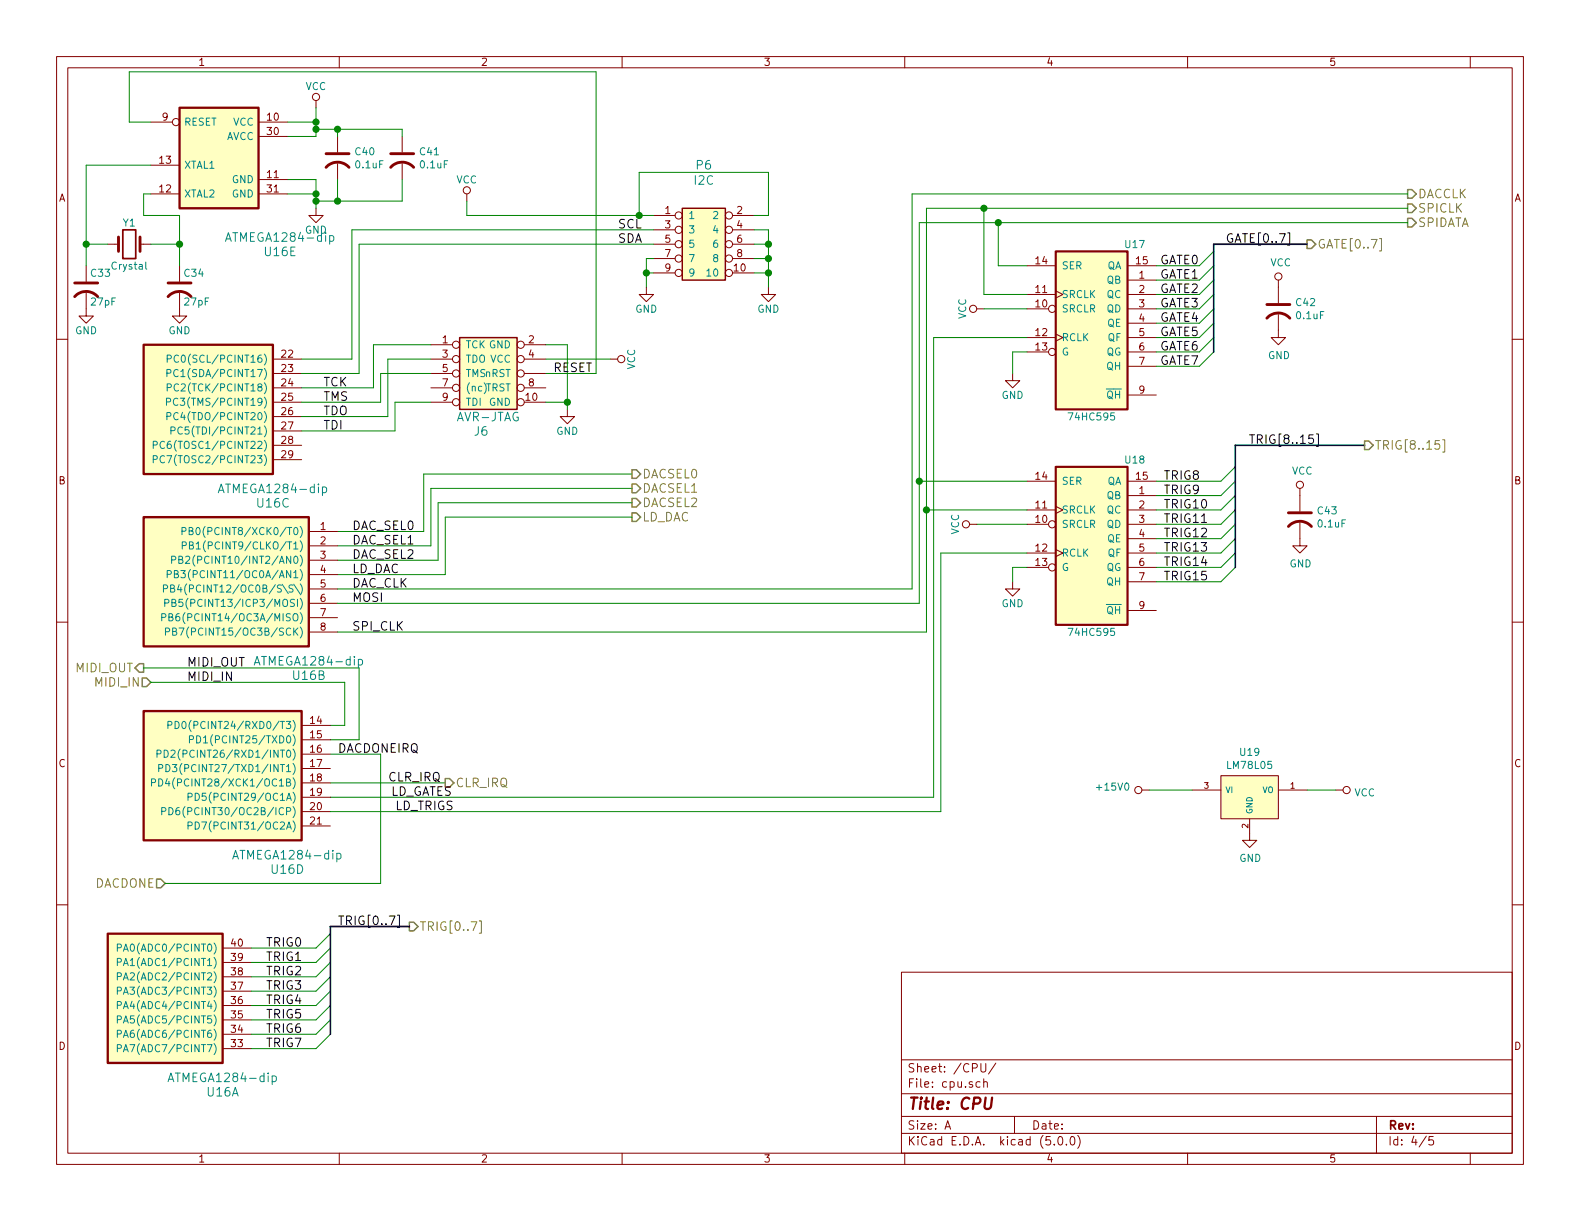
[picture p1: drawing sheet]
EESchema Schematic File Version 4
LIBS:500-1017-cache
EELAYER 26 0
EELAYER END
$Descr A 11000 8500
encoding utf-8
Sheet 4 5
Title "CPU"
Date ""
Rev ""
Comp ""
Comment1 ""
Comment2 ""
Comment3 ""
Comment4 ""
$EndDescr
Text HLabel 1050 4750 0    60   Input ~ 0
MIDI_IN
Text HLabel 1000 4650 0    60   Output ~ 0
MIDI_OUT
$Comp
L device1:Crystal Y1
U 1 1
P 900 1700
F 0 "Y1" H 900 1850 50  0000 C CNN
F 1 "Crystal" H 900 1550 50  0000 C CNN
F 2 "FootPrints:XTAL" H 900 1700 50  0001 C CNN
F 3 "" H 900 1700 50  0001 C CNN
	1    900  1700
	1    0    0    -1  
$EndComp
$Comp
L SynthMod:Cap C34
U 1 1
P 1250 2000
F 0 "C34" H 1275 2100 50  0000 L CNN
F 1 "27pF" H 1275 1900 50  0000 L CNN
F 2 "FootPrints:CAP-0.1" H 1288 1850 50  0001 C CNN
F 3 "" H 1250 2000 50  0000 C CNN
	1    1250 2000
	1    0    0    -1  
$EndComp
$Comp
L SynthMod:Cap C33
U 1 1
P 600 2000
F 0 "C33" H 625 2100 50  0000 L CNN
F 1 "27pF" H 625 1900 50  0000 L CNN
F 2 "FootPrints:CAP-0.1" H 638 1850 50  0001 C CNN
F 3 "" H 600 2000 50  0000 C CNN
	1    600  2000
	1    0    0    -1  
$EndComp
$Comp
L power1:GND #PWR069
U 1 1
P 1250 2150
F 0 "#PWR069" H 1250 1900 50  0001 C CNN
F 1 "GND" H 1250 2000 50  0000 C CNN
F 2 "" H 1250 2150 50  0001 C CNN
F 3 "" H 1250 2150 50  0001 C CNN
	1    1250 2150
	1    0    0    -1  
$EndComp
$Comp
L power1:GND #PWR068
U 1 1
P 600 2150
F 0 "#PWR068" H 600 1900 50  0001 C CNN
F 1 "GND" H 600 2000 50  0000 C CNN
F 2 "" H 600 2150 50  0001 C CNN
F 3 "" H 600 2150 50  0001 C CNN
	1    600  2150
	1    0    0    -1  
$EndComp
Wire Wire Line
	1050 4750 2400 4750
Wire Wire Line
	2400 4750 2400 5050
Wire Wire Line
	2400 5050 2300 5050
Wire Wire Line
	1000 4650 2500 4650
Wire Wire Line
	2500 4650 2500 5150
Wire Wire Line
	2500 5150 2300 5150
Wire Wire Line
	1050 1700 1250 1700
Connection ~ 1250 1700
Wire Wire Line
	600  1150 600  1700
Wire Wire Line
	750  1700 600  1700
Connection ~ 600  1700
Text HLabel 9800 1550 2    60   Output ~ 0
SPIDATA
Text HLabel 9800 1450 2    60   Output ~ 0
SPICLK
Text HLabel 1150 6150 0    60   Input ~ 0
DACDONE
Wire Wire Line
	1150 6150 2650 6150
Wire Wire Line
	2650 6150 2650 5250
Wire Wire Line
	2650 5250 2300 5250
Text HLabel 9800 1350 2    60   Output ~ 0
DACCLK
$Comp
L power1:VCC #PWR072
U 1 1
P 3250 1400
F 0 "#PWR072" H 3250 1250 50  0001 C CNN
F 1 "VCC" H 3250 1550 50  0000 C CNN
F 2 "" H 3250 1400 50  0001 C CNN
F 3 "" H 3250 1400 50  0001 C CNN
	1    3250 1400
	1    0    0    -1  
$EndComp
$Comp
L power1:GND #PWR073
U 1 1
P 4500 2000
F 0 "#PWR073" H 4500 1750 50  0001 C CNN
F 1 "GND" H 4500 1850 50  0000 C CNN
F 2 "" H 4500 2000 50  0001 C CNN
F 3 "" H 4500 2000 50  0001 C CNN
	1    4500 2000
	1    0    0    -1  
$EndComp
Wire Wire Line
	4500 2000 4500 1900
Wire Wire Line
	4500 1900 4550 1900
Wire Wire Line
	3250 1400 3250 1500
Wire Wire Line
	2350 3700 2950 3700
Wire Wire Line
	2950 3700 2950 3300
Wire Wire Line
	2950 3300 4400 3300
Wire Wire Line
	4400 3400 3000 3400
Wire Wire Line
	3000 3400 3000 3800
Wire Wire Line
	3000 3800 2350 3800
Wire Wire Line
	2350 3900 3050 3900
Wire Wire Line
	3050 3900 3050 3500
Wire Wire Line
	3050 3500 4400 3500
Text HLabel 4400 3300 2    60   Output ~ 0
DACSEL0
Text HLabel 4400 3400 2    60   Output ~ 0
DACSEL1
Text HLabel 4400 3500 2    60   Output ~ 0
DACSEL2
Text HLabel 4400 3600 2    60   Output ~ 0
LD_DAC
Wire Wire Line
	4400 3600 3100 3600
Wire Wire Line
	3100 3600 3100 4000
Wire Wire Line
	3100 4000 2350 4000
Wire Wire Line
	3100 5450 2300 5450
Text HLabel 3100 5450 2    60   Output ~ 0
CLR_IRQ
$Comp
L SynthMod:74HC595 U17
U 1 1
P 7750 2300
F 0 "U17" H 7900 2900 50  0000 C CNN
F 1 "74HC595" H 7600 1700 50  0000 C CNN
F 2 "FootPrints:DIP-16.3" H 7750 2300 50  0001 C CNN
F 3 "" H 7750 2300 50  0000 C CNN
	1    7750 2300
	1    0    0    -1  
$EndComp
Wire Wire Line
	6950 1550 6950 1850
Wire Wire Line
	6950 1850 7150 1850
Connection ~ 6950 1550
Wire Wire Line
	6850 1450 6850 2050
Wire Wire Line
	6850 2050 7150 2050
Connection ~ 6850 1450
$Comp
L power1:GND #PWR078
U 1 1
P 7050 2600
F 0 "#PWR078" H 7050 2350 50  0001 C CNN
F 1 "GND" H 7050 2450 50  0000 C CNN
F 2 "" H 7050 2600 50  0001 C CNN
F 3 "" H 7050 2600 50  0001 C CNN
	1    7050 2600
	1    0    0    -1  
$EndComp
Wire Wire Line
	7050 2600 7050 2450
Wire Wire Line
	7050 2450 7150 2450
$Comp
L power1:VCC #PWR077
U 1 1
P 6850 2150
F 0 "#PWR077" H 6850 2000 50  0001 C CNN
F 1 "VCC" H 6850 2300 50  0000 C CNN
F 2 "" H 6850 2150 50  0001 C CNN
F 3 "" H 6850 2150 50  0001 C CNN
	1    6850 2150
	0    -1   -1   0   
$EndComp
Wire Wire Line
	6850 2150 7150 2150
Wire Wire Line
	6500 5550 2300 5550
Wire Wire Line
	6500 2350 6500 5550
Wire Wire Line
	6500 2350 7150 2350
Text Label 3150 5550 2    60   ~ 0
LD_GATES
$Comp
L power1:VCC #PWR070
U 1 1
P 2200 750
F 0 "#PWR070" H 2200 600 50  0001 C CNN
F 1 "VCC" H 2200 900 50  0000 C CNN
F 2 "" H 2200 750 50  0001 C CNN
F 3 "" H 2200 750 50  0001 C CNN
	1    2200 750 
	1    0    0    -1  
$EndComp
$Comp
L power1:GND #PWR071
U 1 1
P 2200 1450
F 0 "#PWR071" H 2200 1200 50  0001 C CNN
F 1 "GND" H 2200 1300 50  0000 C CNN
F 2 "" H 2200 1450 50  0001 C CNN
F 3 "" H 2200 1450 50  0001 C CNN
	1    2200 1450
	1    0    0    -1  
$EndComp
Wire Wire Line
	2200 1250 2200 1350
Wire Wire Line
	2200 1350 2000 1350
Wire Wire Line
	2000 1250 2200 1250
Connection ~ 2200 1350
Wire Wire Line
	2200 950  2000 950 
Wire Wire Line
	2200 750  2200 850 
Wire Wire Line
	2000 850  2200 850 
Connection ~ 2200 850 
Text HLabel 9100 1700 2    60   Output ~ 0
GATE[0..7]
Wire Wire Line
	8350 1850 8050 1850
Wire Wire Line
	8350 1950 8050 1950
Wire Wire Line
	8350 2050 8050 2050
Wire Wire Line
	8350 2150 8050 2150
Wire Wire Line
	8350 2250 8050 2250
Wire Wire Line
	8350 2350 8050 2350
Wire Wire Line
	8350 2450 8050 2450
Wire Wire Line
	8350 2550 8050 2550
Text Label 8350 1850 2    60   ~ 0
GATE0
Text Label 8350 1950 2    60   ~ 0
GATE1
Text Label 8350 2050 2    60   ~ 0
GATE2
Text Label 8350 2150 2    60   ~ 0
GATE3
Text Label 8350 2250 2    60   ~ 0
GATE4
Text Label 8350 2350 2    60   ~ 0
GATE5
Text Label 8350 2450 2    60   ~ 0
GATE6
Text Label 8350 2550 2    60   ~ 0
GATE7
Entry Wire Line
	8350 1850 8450 1750
Entry Wire Line
	8350 1950 8450 1850
Entry Wire Line
	8350 2050 8450 1950
Entry Wire Line
	8350 2150 8450 2050
Entry Wire Line
	8350 2250 8450 2150
Entry Wire Line
	8350 2350 8450 2250
Entry Wire Line
	8350 2450 8450 2350
Entry Wire Line
	8350 2550 8450 2450
Wire Bus Line
	8450 1700 9100 1700
Text Label 9000 1700 2    60   ~ 0
GATE[0..7]
$Comp
L SynthMod:ATMEGA1284-dip U16
U 1 1
P 1150 6950
F 0 "U16" H 1550 6300 60  0000 C CNN
F 1 "ATMEGA1284-dip" H 1550 6400 60  0000 C CNN
F 2 "FootPrints:DIP-40.6" H 1550 7000 60  0001 C CNN
F 3 "" H 1550 7000 60  0000 C CNN
	1    1150 6950
	1    0    0    -1  
$EndComp
$Comp
L SynthMod:ATMEGA1284-dip U16
U 2 1
P 1750 4050
F 0 "U16" H 2150 3400 60  0000 C CNN
F 1 "ATMEGA1284-dip" H 2150 3500 60  0000 C CNN
F 2 "FootPrints:DIP-40.6" H 2150 4100 60  0001 C CNN
F 3 "" H 2150 4100 60  0000 C CNN
	2    1750 4050
	1    0    0    -1  
$EndComp
$Comp
L SynthMod:ATMEGA1284-dip U16
U 3 1
P 1500 2850
F 0 "U16" H 1900 2200 60  0000 C CNN
F 1 "ATMEGA1284-dip" H 1900 2300 60  0000 C CNN
F 2 "FootPrints:DIP-40.6" H 1900 2900 60  0001 C CNN
F 3 "" H 1900 2900 60  0000 C CNN
	3    1500 2850
	1    0    0    -1  
$EndComp
$Comp
L SynthMod:ATMEGA1284-dip U16
U 4 1
P 1600 5400
F 0 "U16" H 2000 4750 60  0000 C CNN
F 1 "ATMEGA1284-dip" H 2000 4850 60  0000 C CNN
F 2 "FootPrints:DIP-40.6" H 2000 5450 60  0001 C CNN
F 3 "" H 2000 5450 60  0000 C CNN
	4    1600 5400
	1    0    0    -1  
$EndComp
$Comp
L SynthMod:ATMEGA1284-dip U16
U 5 1
P 1550 1100
F 0 "U16" H 1950 450 60  0000 C CNN
F 1 "ATMEGA1284-dip" H 1950 550 60  0000 C CNN
F 2 "FootPrints:DIP-40.6" H 1950 1150 60  0001 C CNN
F 3 "" H 1950 1150 60  0000 C CNN
	5    1550 1100
	1    0    0    -1  
$EndComp
Wire Wire Line
	1050 1350 1000 1350
Wire Wire Line
	1000 1350 1000 1500
Wire Wire Line
	1000 1500 1250 1500
Wire Wire Line
	1250 1500 1250 1700
Wire Wire Line
	1050 1150 600  1150
$Comp
L 500-1017-rescue:AVR-JTAG-SynthMod J6
U 1 1
P 3400 2600
F 0 "J6" H 3350 2200 60  0000 C CNN
F 1 "AVR-JTAG" H 3400 2300 60  0000 C CNN
F 2 "FootPrints:IDC5x2_Vert" H 3200 2550 60  0001 C CNN
F 3 "" H 3200 2550 60  0001 C CNN
	1    3400 2600
	1    0    0    -1  
$EndComp
Wire Wire Line
	1050 850  900  850 
Wire Wire Line
	900  850  900  500 
Wire Wire Line
	900  500  4150 500 
Wire Wire Line
	4150 500  4150 2600
Wire Wire Line
	4150 2600 3800 2600
Wire Wire Line
	2100 2700 2600 2700
Wire Wire Line
	2600 2700 2600 2400
Wire Wire Line
	2600 2400 3000 2400
Wire Wire Line
	2100 2800 2650 2800
Wire Wire Line
	2650 2800 2650 2600
Wire Wire Line
	2650 2600 3000 2600
Wire Wire Line
	2100 2900 2700 2900
Wire Wire Line
	2700 2900 2700 2500
Wire Wire Line
	2700 2500 3000 2500
Wire Wire Line
	2100 3000 2750 3000
Wire Wire Line
	2750 3000 2750 2800
Wire Wire Line
	2750 2800 3000 2800
Wire Wire Line
	3800 2400 3950 2400
Wire Wire Line
	3950 2400 3950 2800
Wire Wire Line
	3800 2800 3950 2800
Connection ~ 3950 2800
$Comp
L power1:GND #PWR074
U 1 1
P 3950 2850
F 0 "#PWR074" H 3950 2600 50  0001 C CNN
F 1 "GND" H 3950 2700 50  0000 C CNN
F 2 "" H 3950 2850 50  0001 C CNN
F 3 "" H 3950 2850 50  0001 C CNN
	1    3950 2850
	1    0    0    -1  
$EndComp
$Comp
L power1:VCC #PWR075
U 1 1
P 4250 2500
F 0 "#PWR075" H 4250 2350 50  0001 C CNN
F 1 "VCC" H 4250 2650 50  0000 C CNN
F 2 "" H 4250 2500 50  0001 C CNN
F 3 "" H 4250 2500 50  0001 C CNN
	1    4250 2500
	0    1    1    0   
$EndComp
Wire Wire Line
	4250 2500 3800 2500
Wire Wire Line
	2100 2600 2500 2600
Wire Wire Line
	2500 2600 2500 1700
Wire Wire Line
	2100 2500 2450 2500
Wire Wire Line
	2450 2500 2450 1600
Wire Wire Line
	2350 4400 6450 4400
Wire Wire Line
	6450 4400 6450 3550
Wire Wire Line
	6450 1450 6850 1450
Wire Wire Line
	6400 1550 6950 1550
Wire Wire Line
	6400 1550 6400 3350
Wire Wire Line
	6400 4200 2350 4200
Wire Wire Line
	2350 4100 6350 4100
Wire Wire Line
	6350 4100 6350 1350
Wire Wire Line
	6350 1350 9800 1350
Text Label 2450 4100 0    60   ~ 0
DAC_CLK
Text Label 2450 4200 0    60   ~ 0
MOSI
Text Label 2450 4400 0    60   ~ 0
SPI_CLK
Text Label 2450 3700 0    60   ~ 0
DAC_SEL0
Text Label 2450 3800 0    60   ~ 0
DAC_SEL1
Text Label 2450 3900 0    60   ~ 0
DAC_SEL2
Text Label 2450 4000 0    60   ~ 0
LD_DAC
Text Label 2250 2700 0    60   ~ 0
TCK
Text Label 2250 2800 0    60   ~ 0
TMS
Text Label 2250 2900 0    60   ~ 0
TDO
Text Label 2250 3000 0    60   ~ 0
TDI
Text Label 2700 5450 0    60   ~ 0
CLR_IRQ
Text Label 2350 5250 0    60   ~ 0
DACDONEIRQ
Text Label 1300 4750 0    60   ~ 0
MIDI_IN
Text Label 1300 4650 0    60   ~ 0
MIDI_OUT
Text Label 4300 1600 0    60   ~ 0
SCL
Text Label 4300 1700 0    60   ~ 0
SDA
Text Label 3850 2600 0    60   ~ 0
RESET
Text HLabel 2850 6450 2    60   Output ~ 0
TRIG[0..7]
Wire Wire Line
	1750 6700 2200 6700
Entry Wire Line
	2200 6700 2300 6600
Wire Wire Line
	1750 6600 2200 6600
Entry Wire Line
	2200 6600 2300 6500
Wire Wire Line
	1750 6900 2200 6900
Entry Wire Line
	2200 6900 2300 6800
Wire Wire Line
	1750 6800 2200 6800
Entry Wire Line
	2200 6800 2300 6700
Wire Wire Line
	1750 7100 2200 7100
Entry Wire Line
	2200 7100 2300 7000
Wire Wire Line
	1750 7000 2200 7000
Entry Wire Line
	2200 7000 2300 6900
Wire Wire Line
	1750 7300 2200 7300
Entry Wire Line
	2200 7300 2300 7200
Wire Wire Line
	1750 7200 2200 7200
Entry Wire Line
	2200 7200 2300 7100
Wire Bus Line
	2300 6450 2850 6450
Text Label 2350 6450 0    60   ~ 0
TRIG[0..7]
Text Label 1850 6600 0    60   ~ 0
TRIG0
Text Label 1850 6700 0    60   ~ 0
TRIG1
Text Label 1850 6800 0    60   ~ 0
TRIG2
Text Label 1850 6900 0    60   ~ 0
TRIG3
Text Label 1850 7000 0    60   ~ 0
TRIG4
Text Label 1850 7100 0    60   ~ 0
TRIG5
Text Label 1850 7200 0    60   ~ 0
TRIG6
Text Label 1850 7300 0    60   ~ 0
TRIG7
$Comp
L SynthMod:74HC595 U18
U 1 1
P 7750 3800
F 0 "U18" H 7900 4400 50  0000 C CNN
F 1 "74HC595" H 7600 3200 50  0000 C CNN
F 2 "FootPrints:DIP-16.3" H 7750 3800 50  0001 C CNN
F 3 "" H 7750 3800 50  0000 C CNN
	1    7750 3800
	1    0    0    -1  
$EndComp
Wire Wire Line
	2300 5650 6550 5650
Wire Wire Line
	6550 5650 6550 3850
Wire Wire Line
	6550 3850 7150 3850
Text Label 2750 5650 0    60   ~ 0
LD_TRIGS
Wire Wire Line
	7150 3350 6400 3350
Connection ~ 6400 3350
Wire Wire Line
	7150 3550 6450 3550
Connection ~ 6450 3550
Wire Wire Line
	6800 3650 7150 3650
$Comp
L power1:VCC #PWR076
U 1 1
P 6800 3650
F 0 "#PWR076" H 6800 3500 50  0001 C CNN
F 1 "VCC" H 6800 3800 50  0000 C CNN
F 2 "" H 6800 3650 50  0001 C CNN
F 3 "" H 6800 3650 50  0001 C CNN
	1    6800 3650
	0    -1   -1   0   
$EndComp
$Comp
L power1:GND #PWR079
U 1 1
P 7050 4050
F 0 "#PWR079" H 7050 3800 50  0001 C CNN
F 1 "GND" H 7050 3900 50  0000 C CNN
F 2 "" H 7050 4050 50  0001 C CNN
F 3 "" H 7050 4050 50  0001 C CNN
	1    7050 4050
	1    0    0    -1  
$EndComp
Wire Wire Line
	7050 4050 7050 3950
Wire Wire Line
	7050 3950 7150 3950
Wire Wire Line
	8050 3350 8500 3350
Wire Wire Line
	8050 3450 8500 3450
Wire Wire Line
	8050 3550 8500 3550
Wire Wire Line
	8050 3650 8500 3650
Wire Wire Line
	8050 3750 8500 3750
Wire Wire Line
	8050 3850 8500 3850
Wire Wire Line
	8050 3950 8500 3950
Wire Wire Line
	8050 4050 8500 4050
Entry Wire Line
	8500 3350 8600 3250
Entry Wire Line
	8500 3450 8600 3350
Entry Wire Line
	8500 3550 8600 3450
Entry Wire Line
	8500 3650 8600 3550
Entry Wire Line
	8500 3750 8600 3650
Entry Wire Line
	8500 3850 8600 3750
Entry Wire Line
	8500 3950 8600 3850
Entry Wire Line
	8500 4050 8600 3950
Text Label 8100 3350 0    60   ~ 0
TRIG8
Text Label 8100 3450 0    60   ~ 0
TRIG9
Text Label 8100 3550 0    60   ~ 0
TRIG10
Text Label 8100 3650 0    60   ~ 0
TRIG11
Text Label 8100 3750 0    60   ~ 0
TRIG12
Text Label 8100 3850 0    60   ~ 0
TRIG13
Text Label 8100 3950 0    60   ~ 0
TRIG14
Text Label 8100 4050 0    60   ~ 0
TRIG15
Wire Bus Line
	8600 3100 9500 3100
Text HLabel 9500 3100 2    60   Output ~ 0
TRIG[8..15]
Text Label 9200 3100 2    60   ~ 0
TRIG[8..15]
Wire Wire Line
	1250 1700 1250 1850
Wire Wire Line
	600  1700 600  1850
Wire Wire Line
	6950 1550 9800 1550
Wire Wire Line
	6850 1450 9800 1450
Wire Wire Line
	2200 1350 2200 1400
Wire Wire Line
	2200 850  2200 900 
Wire Wire Line
	3950 2800 3950 2850
Wire Wire Line
	6400 3350 6400 4200
Wire Wire Line
	6450 3550 6450 1450
$Comp
L power:GND #PWR0124
U 1 1
P 8700 5800
F 0 "#PWR0124" H 8700 5550 50  0001 C CNN
F 1 "GND" H 8705 5627 50  0000 C CNN
F 2 "" H 8700 5800 50  0001 C CNN
F 3 "" H 8700 5800 50  0001 C CNN
	1    8700 5800
	1    0    0    -1  
$EndComp
$Comp
L power:VCC #PWR0126
U 1 1
P 9300 5500
F 0 "#PWR0126" H 9300 5350 50  0001 C CNN
F 1 "VCC" V 9317 5628 50  0000 L CNN
F 2 "" H 9300 5500 50  0001 C CNN
F 3 "" H 9300 5500 50  0001 C CNN
	1    9300 5500
	0    1    1    0   
$EndComp
$Comp
L SynthMod:+15V0 #PWR0122
U 1 1
P 8000 5500
F 0 "#PWR0122" H 8000 5350 50  0001 C CNN
F 1 "+15V0" V 8018 5628 50  0000 L CNN
F 2 "" H 8000 5500 50  0000 C CNN
F 3 "" H 8000 5500 50  0000 C CNN
	1    8000 5500
	0    -1   -1   0   
$EndComp
$Comp
L SynthMod:Cap_Bypass C40
U 1 1
P 2350 1100
F 0 "C40" H 2465 1146 50  0000 L CNN
F 1 "0.1uF" H 2465 1055 50  0000 L CNN
F 2 "FootPrints:CAP-Bypass-0.3" H 2388 950 50  0001 C CNN
F 3 "" H 2350 1100 50  0000 C CNN
	1    2350 1100
	1    0    0    -1  
$EndComp
$Comp
L SynthMod:Cap_Bypass C41
U 1 1
P 2800 1100
F 0 "C41" H 2915 1146 50  0000 L CNN
F 1 "0.1uF" H 2915 1055 50  0000 L CNN
F 2 "FootPrints:CAP-Bypass-0.3" H 2838 950 50  0001 C CNN
F 3 "" H 2800 1100 50  0000 C CNN
	1    2800 1100
	1    0    0    -1  
$EndComp
Wire Wire Line
	2200 900  2350 900 
Wire Wire Line
	2350 900  2350 950 
Connection ~ 2200 900 
Wire Wire Line
	2200 900  2200 950 
Wire Wire Line
	2350 900  2800 900 
Wire Wire Line
	2800 900  2800 950 
Connection ~ 2350 900 
Wire Wire Line
	2200 1400 2350 1400
Wire Wire Line
	2350 1400 2350 1250
Connection ~ 2200 1400
Wire Wire Line
	2200 1400 2200 1450
Wire Wire Line
	2350 1400 2800 1400
Wire Wire Line
	2800 1400 2800 1250
Connection ~ 2350 1400
$Comp
L SynthMod:Cap_Bypass C42
U 1 1
P 8900 2150
F 0 "C42" H 9015 2196 50  0000 L CNN
F 1 "0.1uF" H 9015 2105 50  0000 L CNN
F 2 "FootPrints:CAP-Bypass-0.3" H 8938 2000 50  0001 C CNN
F 3 "" H 8900 2150 50  0000 C CNN
	1    8900 2150
	1    0    0    -1  
$EndComp
$Comp
L power:VCC #PWR0139
U 1 1
P 8900 2000
F 0 "#PWR0139" H 8900 1850 50  0001 C CNN
F 1 "VCC" H 8917 2173 50  0000 C CNN
F 2 "" H 8900 2000 50  0001 C CNN
F 3 "" H 8900 2000 50  0001 C CNN
	1    8900 2000
	1    0    0    -1  
$EndComp
$Comp
L power:GND #PWR0140
U 1 1
P 8900 2300
F 0 "#PWR0140" H 8900 2050 50  0001 C CNN
F 1 "GND" H 8905 2127 50  0000 C CNN
F 2 "" H 8900 2300 50  0001 C CNN
F 3 "" H 8900 2300 50  0001 C CNN
	1    8900 2300
	1    0    0    -1  
$EndComp
$Comp
L SynthMod:Cap_Bypass C43
U 1 1
P 9050 3600
F 0 "C43" H 9165 3646 50  0000 L CNN
F 1 "0.1uF" H 9165 3555 50  0000 L CNN
F 2 "FootPrints:CAP-Bypass-0.3" H 9088 3450 50  0001 C CNN
F 3 "" H 9050 3600 50  0000 C CNN
	1    9050 3600
	1    0    0    -1  
$EndComp
$Comp
L power:VCC #PWR0141
U 1 1
P 9050 3450
F 0 "#PWR0141" H 9050 3300 50  0001 C CNN
F 1 "VCC" H 9067 3623 50  0000 C CNN
F 2 "" H 9050 3450 50  0001 C CNN
F 3 "" H 9050 3450 50  0001 C CNN
	1    9050 3450
	1    0    0    -1  
$EndComp
$Comp
L power:GND #PWR0142
U 1 1
P 9050 3750
F 0 "#PWR0142" H 9050 3500 50  0001 C CNN
F 1 "GND" H 9055 3577 50  0000 C CNN
F 2 "" H 9050 3750 50  0001 C CNN
F 3 "" H 9050 3750 50  0001 C CNN
	1    9050 3750
	1    0    0    -1  
$EndComp
$Comp
L SynthMod:HEADER-5X2 P6
U 1 1
P 4900 1700
F 0 "P6" H 4900 2253 60  0000 C CNN
F 1 "I2C" H 4900 2147 60  0000 C CNN
F 2 "FootPrints:IDC5x2_Vert" H 4900 2041 60  0001 C CNN
F 3 "" H 4750 1400 60  0000 C CNN
	1    4900 1700
	1    0    0    -1  
$EndComp
Wire Wire Line
	3250 1500 4450 1500
Wire Wire Line
	2450 1600 4550 1600
Wire Wire Line
	2500 1700 4550 1700
Wire Wire Line
	4500 1900 4500 1800
Wire Wire Line
	4500 1800 4550 1800
Connection ~ 4500 1900
$Comp
L power1:GND #PWR0143
U 1 1
P 5350 2000
F 0 "#PWR0143" H 5350 1750 50  0001 C CNN
F 1 "GND" H 5350 1850 50  0000 C CNN
F 2 "" H 5350 2000 50  0001 C CNN
F 3 "" H 5350 2000 50  0001 C CNN
	1    5350 2000
	1    0    0    -1  
$EndComp
Wire Wire Line
	5350 2000 5350 1900
Wire Wire Line
	5350 1900 5250 1900
Wire Wire Line
	5350 1900 5350 1800
Wire Wire Line
	5350 1800 5250 1800
Connection ~ 5350 1900
Wire Wire Line
	5250 1700 5350 1700
Wire Wire Line
	5350 1700 5350 1800
Connection ~ 5350 1800
Wire Wire Line
	5250 1600 5350 1600
Wire Wire Line
	5350 1600 5350 1700
Connection ~ 5350 1700
Wire Wire Line
	4450 1500 4450 1200
Wire Wire Line
	4450 1200 5350 1200
Wire Wire Line
	5350 1200 5350 1500
Wire Wire Line
	5350 1500 5250 1500
Connection ~ 4450 1500
Wire Wire Line
	4450 1500 4550 1500
$Comp
L SynthMod:LM78L05-SYNTHMOD U19
U 1 1
P 8700 5550
F 0 "U19" H 8700 5865 50  0000 C CNN
F 1 "LM78L05" H 8700 5774 50  0000 C CNN
F 2 "FootPrints:TO92" H 8700 5774 50  0001 C CNN
F 3 "regulator\\lm78xx.pdf" H 8700 5774 50  0001 C CNN
	1    8700 5550
	1    0    0    -1  
$EndComp
Wire Wire Line
	9100 5500 9300 5500
Wire Wire Line
	8000 5500 8300 5500
Wire Bus Line
	8600 3100 8600 3950
Wire Bus Line
	2300 6450 2300 7200
Wire Bus Line
	8450 1700 8450 2450
$EndSCHEMATC
